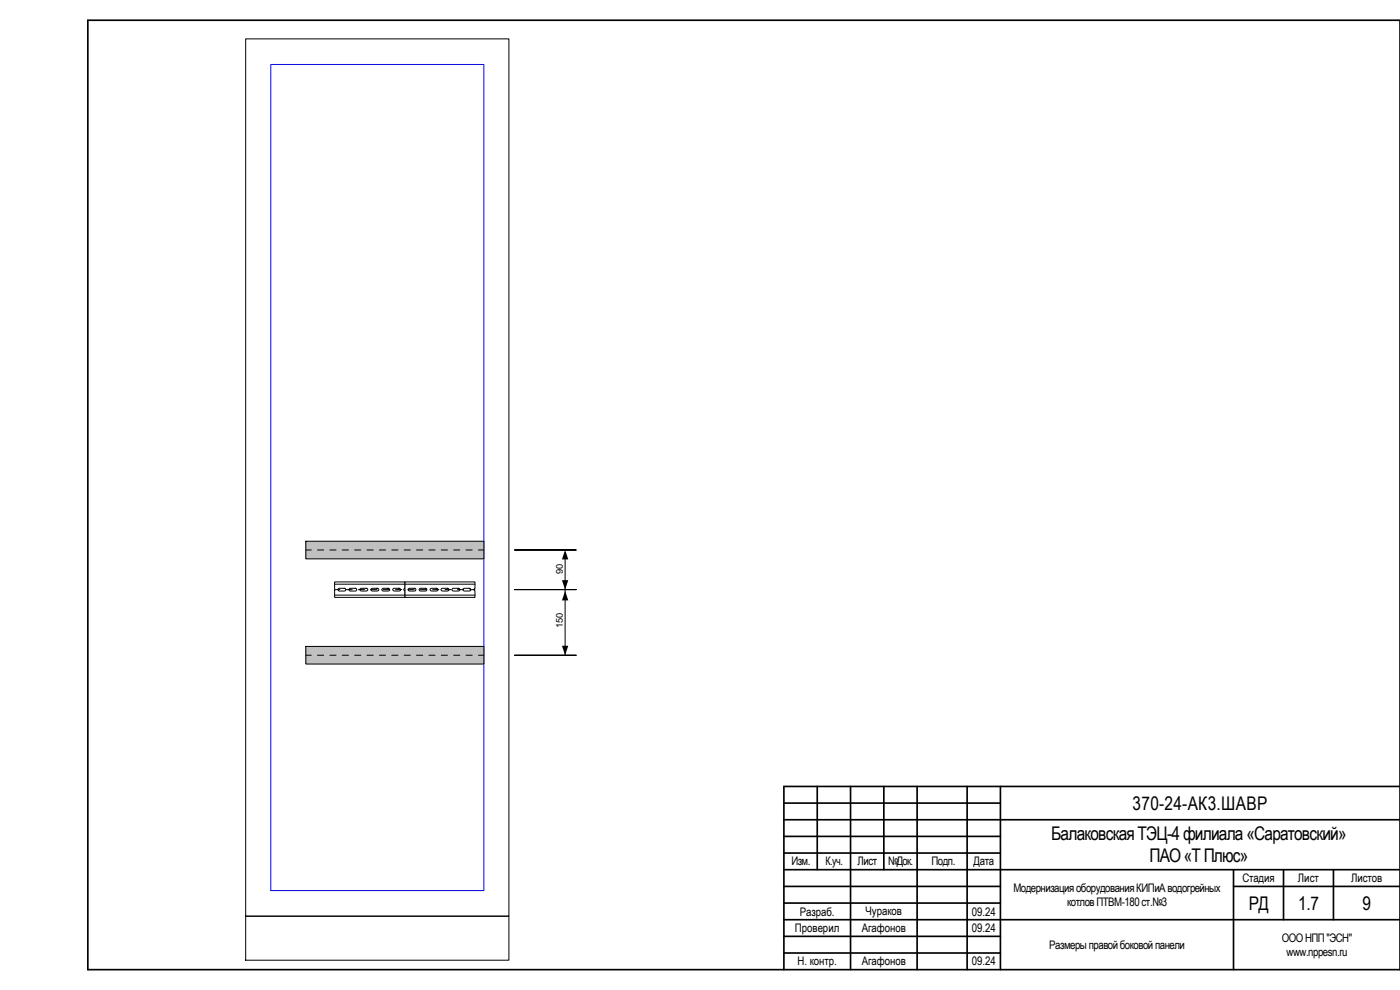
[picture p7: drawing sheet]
<svg xmlns="http://www.w3.org/2000/svg" width="420mm" height="297mm" viewBox="0 0 420 297" stroke-linecap="round" stroke-linejoin="round" font-family="sans-serif">
<g fill="none" stroke="#000" stroke-width=".5">
<path d="M26.4 6.1h393.8v284.8h-393.8zM245.3 236v24.9M255.3 236v54.9M265.2 236v24.9M275.2 236v54.9M290.2 236v54.9M300.2 236v54.9M420.2 236h-184.9v54.9M235.3 246h184.9M235.3 241h64.9M235.3 251h64.9M235.3 255.9h64.9"/>
<path d="M235.3 260.9h184.9M235.3 266h64.9M235.3 275.9h184.9M235.3 271h64.9M370.2 266h50M370.2 260.9v30M385.2 260.9v15M400.2 260.9v15M235.3 285.9h64.9M235.3 280.9h64.9"/>
</g>
<path d="M121.5 174.6h21v2l-.3 .3 .3 .4v1.9h-21zM122.6 176.6l-.1 .5 .3 .2h1.6a.41 .41 0 0 0 .4-.4 .41 .41 0 0 0-.4-.4zM125.9 176.6l-.1 .5 .3 .2h1.6a.41 .41 0 0 0 .4-.4 .41 .41 0 0 0-.4-.4zM129.2 176.6l-.1 .5 .3 .2h1.6a.42 .42 0 0 0 .5-.4 .42 .42 0 0 0-.5-.4zM132.5 176.6l-.1 .5 .3 .2h1.5a.42 .42 0 0 0 .6-.4 .42 .42 0 0 0-.6-.4zM135.8 176.6l-.2 .3 .3 .4h1.6a.42 .42 0 0 0 .5-.4 .42 .42 0 0 0-.5-.4zM139.1 176.6l-.1 .5 .2 .2h1.6a.42 .42 0 0 0 .5-.4 .42 .42 0 0 0-.5-.4z" fill-rule="evenodd" fill="#fff"/>
<path d="M121.5 174.6h21v2l-.3 .3 .3 .4v1.9h-21zM121.5 178.6h21M121.5 175.3h21M122.6 176.6l1.8-.1a.41 .41 0 0 1 .4 .4 .41 .41 0 0 1-.4 .4h-1.6l-.3-.2zM125.9 176.6l1.8-.1a.41 .41 0 0 1 .4 .4 .41 .41 0 0 1-.4 .4h-1.6l-.3-.2zM129.2 176.6l1.8-.1a.42 .42 0 0 1 .5 .4 .42 .42 0 0 1-.5 .4h-1.6l-.3-.2zM132.5 176.6l1.7-.1a.42 .42 0 0 1 .6 .4 .42 .42 0 0 1-.6 .4h-1.5l-.3-.2zM135.8 176.6l1.7-.1a.42 .42 0 0 1 .5 .4 .42 .42 0 0 1-.5 .4h-1.6l-.3-.4zM139.1 176.6l1.7-.1a.42 .42 0 0 1 .5 .4 .42 .42 0 0 1-.5 .4h-1.6l-.2-.2z" fill="none" stroke="#000" stroke-width=".3"/>
<path d="M81.3 19.3h63.9v247.9h-63.9z" fill="none" stroke="#00f" stroke-width=".3"/>
<path d="M100.4 174.6h21.1v2l-.3 .3 .3 .4v1.9h-21.1zM101.6 176.6l-.2 .3 .3 .4h1.6a.41 .41 0 0 0 .5-.4 .41 .41 0 0 0-.5-.4zM104.8 176.6l-.1 .5 .3 .2h1.6a.41 .41 0 0 0 .5-.4 .41 .41 0 0 0-.5-.4zM108.2 176.6l-.2 .5 .3 .2h1.6a.42 .42 0 0 0 .5-.4 .42 .42 0 0 0-.5-.4zM111.4 176.6l-.1 .5 .3 .2h1.6a.42 .42 0 0 0 .5-.4 .42 .42 0 0 0-.5-.4zM114.7 176.6l-.1 .3 .3 .4h1.6a.42 .42 0 0 0 .5-.4 .42 .42 0 0 0-.5-.4zM118 176.6l-.1 .5 .3 .2h1.6a.42 .42 0 0 0 .5-.4 .42 .42 0 0 0-.5-.4z" fill-rule="evenodd" fill="#fff"/>
<path d="M100.4 174.6h21.1v2l-.3 .3 .3 .4v1.9h-21.1zM100.4 178.6h21.1M100.4 175.3h21.1M101.6 176.6l1.7-.1a.41 .41 0 0 1 .5 .4 .41 .41 0 0 1-.5 .4h-1.6l-.3-.4zM104.8 176.6l1.8-.1a.41 .41 0 0 1 .5 .4 .41 .41 0 0 1-.5 .4h-1.6l-.3-.2zM108.2 176.6l1.7-.1a.42 .42 0 0 1 .5 .4 .42 .42 0 0 1-.5 .4h-1.6l-.3-.2zM111.4 176.6l1.8-.1a.42 .42 0 0 1 .5 .4 .42 .42 0 0 1-.5 .4h-1.6l-.3-.2zM114.7 176.6l1.8-.1a.42 .42 0 0 1 .5 .4 .42 .42 0 0 1-.5 .4h-1.6l-.3-.4zM118 176.6l1.8-.1a.42 .42 0 0 1 .5 .4 .42 .42 0 0 1-.5 .4h-1.6l-.3-.2z" fill="none" stroke="#000" stroke-width=".3"/>
<path d="M91.8 194h53.4v5.2h-53.4z" fill="#c0c0c0"/>
<path d="M91.8 194h53.4v5.2h-53.4z" fill="none" stroke="#000" stroke-width=".3"/>
<path d="M91.8 162.4h53.4v5.3h-53.4z" fill="#c0c0c0"/>
<g fill="none" stroke="#000" stroke-width=".3">
<path d="M73.7 11.7h79v263.2h-79zM91.8 162.4h53.4v5.3h-53.4zM91.8 165h1.6M95.3 165h1.8M99 165h1.8M100.4 176.9h1.6M102.7 165h1.9M103.8 176.9h1.9M106.4 165h1.9M107.6 176.9h1.8M110.1 165h1.9M111.3 176.9h1.8"/>
<path d="M113.9 165h1.8M115 176.9h1.8M117.6 165h1.8M118.7 176.9h1.9M121.3 165h1.8M122.4 176.9h1.9M125 165h1.9M126.1 176.9h1.9M128.7 165h1.9M129.8 176.9h1.9M132.4 165h1.9M133.6 176.9h1.8"/>
<path d="M136.2 165h1.8M137.3 176.9h1.8M139.9 165h1.8M141 176.9h1.5M143.6 165h1.6M169.6 165.8v30.8M172.9 165h-18.5h18.5M172.9 176.9h-18.5h18.5M91.8 196.6h1.6M95.3 196.6h1.8M99 196.6h1.8M102.7 196.6h1.9"/>
<path d="M106.4 196.6h1.9M110.1 196.6h1.9M113.9 196.6h1.8M117.6 196.6h1.8M121.3 196.6h1.8M125 196.6h1.9M128.7 196.6h1.9M132.4 196.6h1.9M136.2 196.6h1.8M139.9 196.6h1.8M143.6 196.6h1.6M172.9 196.6h-18.5h18.5"/>
<path d="M73.7 274.9h79v13.2h-79z"/>
</g>
<path d="M169.6 165l.9 2.9h-1.9zM168.6 174.1h1.9l-.9 2.8zM169.6 177.3l.9 2.8h-1.9zM168.6 193.8h1.9l-.9 2.8z" fill="#000"/>
<g font-size="5.7">
<text x="339.9" y="243">370-24-АК3.ШАВР</text>
<text x="315.5" y="252.2">БалаковскаяТЭЦ-4филиала«Саратовский»</text>
<text x="345" y="258.7">ПАО«ТПлюс»</text>
<text x="374.8" y="272.9">РД</text>
<text x="389.6" y="272.9">1.7</text>
<text x="408.9" y="272.9">9</text>
</g>
<g font-size="3.5">
<text x="237.5" y="259.7">Изм.</text>
<text x="247.8" y="259.7">К.уч.</text>
<text x="257.4" y="259.7">Лист</text>
<text x="266.5" y="259.7">№Док.</text>
<text x="279.5" y="259.7">Подп.</text>
<text x="292.2" y="259.7">Дата</text>
<text x="304.2" y="267.6">МодернизацияоборудованияКИПиАводогрейных</text>
<text x="372.9" y="264.7">Стадия</text>
<text x="389.5" y="264.7">Лист</text>
<text x="405.5" y="264.7">Листов</text>
<text x="240" y="274.8">Разраб.</text>
<text x="259.7" y="274.6">Чураков</text>
<text x="291.7" y="274.8">09.24</text>
<text x="320.3" y="271.7">котловПТВМ-180ст.№3</text>
<text x="238.6" y="279.7">Проверил</text>
<text x="258.6" y="279.7">Агафонов</text>
<text x="291.7" y="279.7">09.24</text>
<text x="314.9" y="284.7">Размерыправойбоковойпанели</text>
<text x="384.7" y="282.6">ОООНПП&quot;ЭСН&quot;</text>
<text x="386.1" y="286.7">www.nppesn.ru</text>
<text x="239.3" y="289.6">Н. контр.</text>
<text x="258.6" y="289.5">Агафонов</text>
<text x="291.7" y="289.7">09.24</text>
</g>
<g font-size="2.8">
<text x="168.9" y="172.4" transform="rotate(-90 168.9 172.4)">90</text>
<text x="168.9" y="188.4" transform="rotate(-90 168.9 188.4)">150</text>
</g>
</svg>
